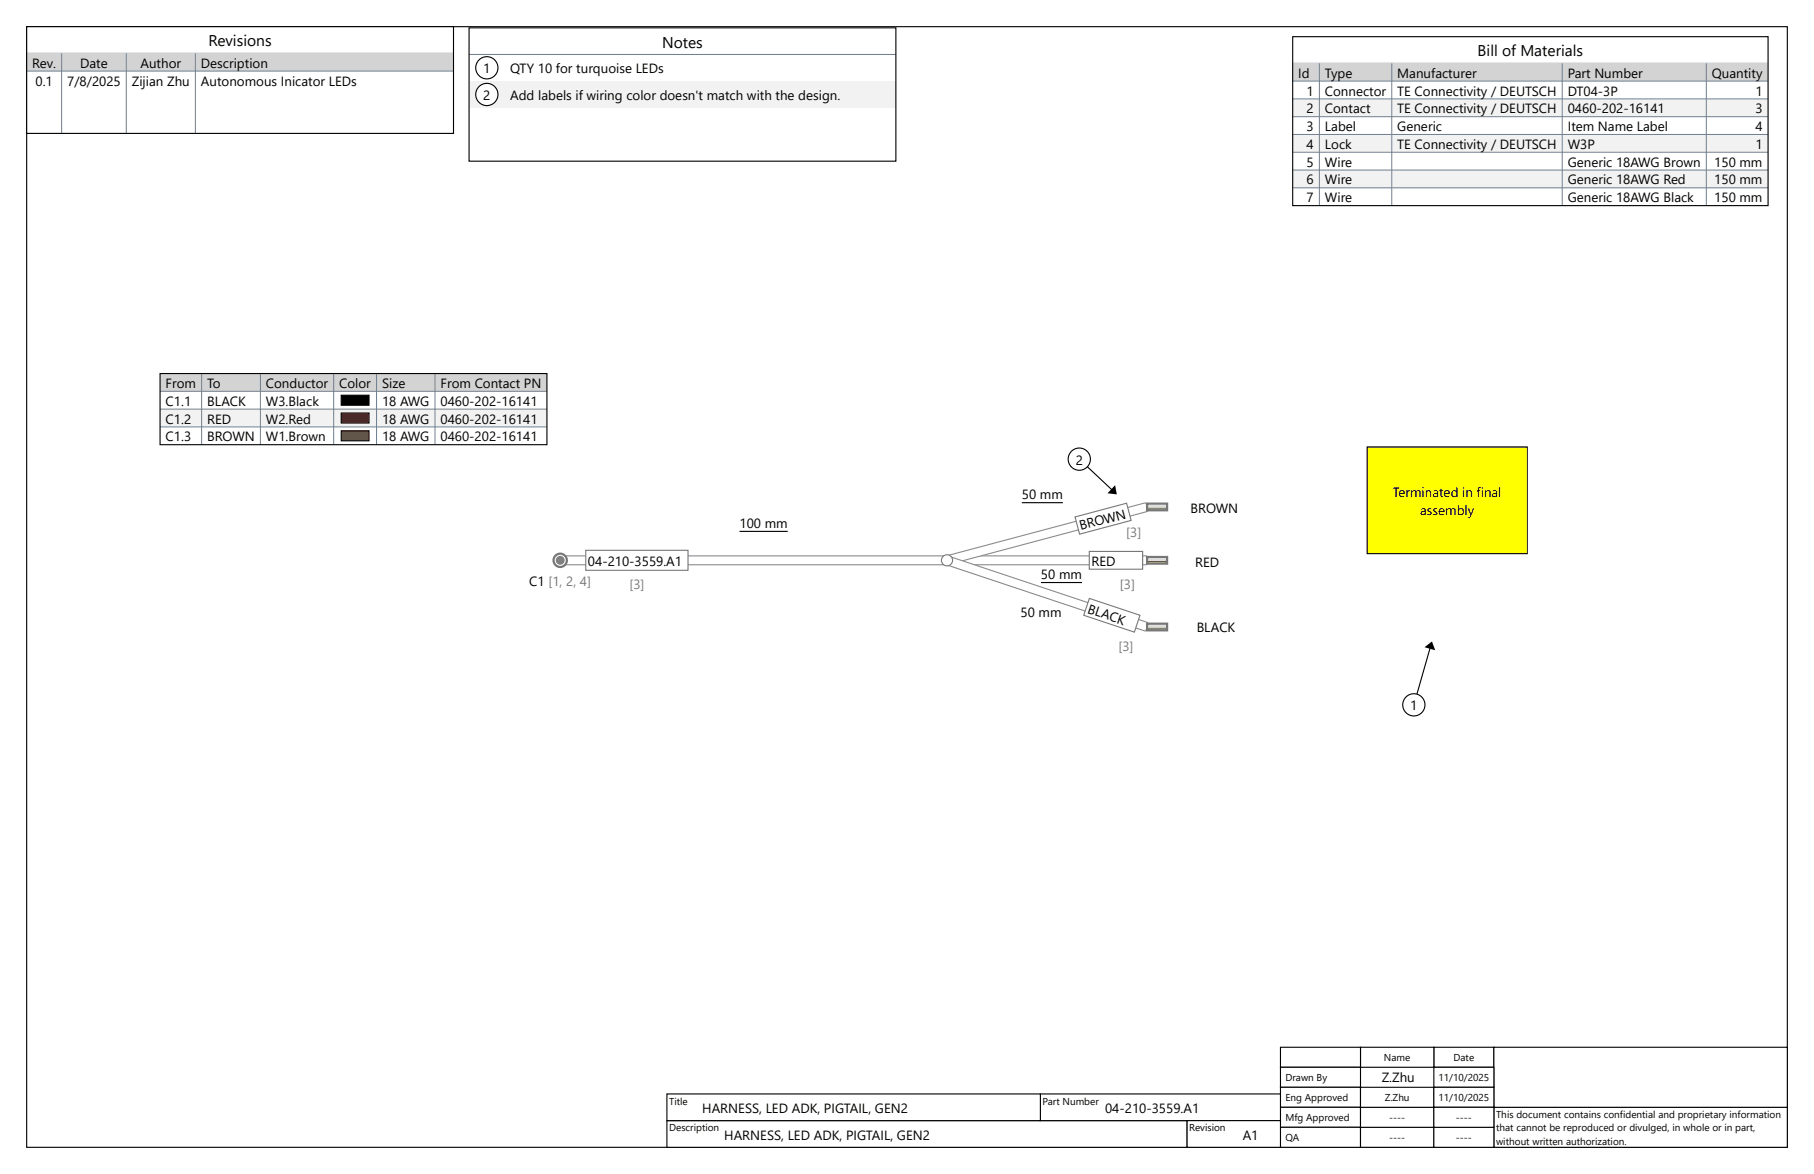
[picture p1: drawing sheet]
<svg xmlns="http://www.w3.org/2000/svg" width="432mm" height="279mm" viewBox="0 0 432 279" stroke-linecap="round" stroke-linejoin="round" font-family="sans-serif">
<path d="M6.3 6.3h419.1v266.7h-419.1z" fill="none" stroke="#000" stroke-width=".26"/>
<g fill="#fff" stroke="#000" stroke-width=".26">
<path d="M158.7 266.7h123.9v6.4h-123.9z" fill-rule="evenodd"/>
<path d="M341.3 249.2h14.3v4.8h-14.3z" fill-rule="evenodd"/>
<path d="M323.8 249.2h17.5v4.8h-17.5z" fill-rule="evenodd"/>
<path d="M304.8 249.2h19v4.8h-19z" fill-rule="evenodd"/>
<path d="M304.8 254h19v4.8h-19z" fill-rule="evenodd"/>
<path d="M304.8 258.8h19v4.7h-19z" fill-rule="evenodd"/>
<path d="M304.8 263.5h19v4.8h-19z" fill-rule="evenodd"/>
<path d="M304.8 268.3h19v4.8h-19z" fill-rule="evenodd"/>
<path d="M355.6 263.5h69.8v9.5h-69.8z" fill-rule="evenodd"/>
<path d="M247.6 260.3h57.2v6.4h-57.2z" fill-rule="evenodd"/>
<path d="M282.6 266.7h22.2v6.4h-22.2z" fill-rule="evenodd"/>
<path d="M158.8 260.3h88.8v6.4h-88.8z" fill-rule="evenodd"/>
<path d="M355.6 249.2h69.8v14.3h-69.8z" fill-rule="evenodd"/>
<path d="M323.8 268.3h17.5v4.8h-17.5z" fill-rule="evenodd"/>
<path d="M323.8 263.5h17.5v4.8h-17.5z" fill-rule="evenodd"/>
<path d="M323.8 258.8h17.5v4.7h-17.5z" fill-rule="evenodd"/>
<path d="M341.3 254h14.3v4.8h-14.3z" fill-rule="evenodd"/>
<path d="M341.3 258.8h14.3v4.7h-14.3z" fill-rule="evenodd"/>
<path d="M341.3 268.3h14.3v4.8h-14.3z" fill-rule="evenodd"/>
<path d="M341.3 263.5h14.3v4.8h-14.3z" fill-rule="evenodd"/>
</g>
<path d="M307.7 8.7h113.2v40.2h-113.2z" fill-rule="evenodd" fill="#fff"/>
<path d="M307.7 15.1h113.2" fill="none" stroke="#708090" stroke-width=".24"/>
<path d="M307.7 15.1h113.2v4.2h-113.2z" fill-rule="evenodd" fill="#d3d3d3"/>
<path d="M307.7 19.3h113.2" fill="none" stroke="#708090" stroke-width=".24"/>
<path d="M307.7 23.5h113.2v4.3h-113.2z" fill-rule="evenodd" fill="#f2f2f2"/>
<path d="M307.7 23.5h113.2M307.7 27.8h113.2" fill="none" stroke="#708090" stroke-width=".24"/>
<path d="M307.7 32h113.2v4.2h-113.2z" fill-rule="evenodd" fill="#f2f2f2"/>
<path d="M307.7 32h113.2M307.7 36.2h113.2" fill="none" stroke="#708090" stroke-width=".24"/>
<path d="M307.7 40.5h113.2v4.2h-113.2z" fill-rule="evenodd" fill="#f2f2f2"/>
<path d="M314.1 15.1v33.8M331.3 15.1v33.8M371.9 15.1v33.8M406.2 15.1v33.8M307.7 40.5h113.2M307.7 44.7h113.2" fill="none" stroke="#708090" stroke-width=".24"/>
<path d="M307.7 8.7h113.2v40.2h-113.2z" fill="none" stroke="#000" stroke-width=".26"/>
<path d="M111.7 6.6h101.6v31.8h-101.6z" fill-rule="evenodd" fill="#fff"/>
<path d="M111.7 13h101.6" fill="none" stroke="#708090" stroke-width=".24"/>
<path d="M111.7 19.3h101.6v6.4h-101.6z" fill-rule="evenodd" fill="#f2f2f2"/>
<g fill="#fff" stroke="#000" stroke-width=".26">
<circle cx="115.9" cy="16.1" r="2.65"/>
<circle cx="115.9" cy="22.5" r="2.65"/>
</g>
<path d="M111.7 6.6h101.6v31.8h-101.6z" fill="none" stroke="#000" stroke-width=".26"/>
<path d="M6.3 6.4h101.6v25.4h-101.6z" fill-rule="evenodd" fill="#fff"/>
<path d="M6.3 12.7h101.6" fill="none" stroke="#708090" stroke-width=".24"/>
<path d="M6.3 12.7h101.6v4.2h-101.6z" fill-rule="evenodd" fill="#d3d3d3"/>
<path d="M6.3 16.9h101.6M14.7 12.7v19.1M30.1 12.7v19.1M46.5 12.7v19.1" fill="none" stroke="#708090" stroke-width=".24"/>
<path d="M6.3 6.4h101.6v25.4h-101.6z" fill="none" stroke="#000" stroke-width=".26"/>
<path d="M38.1 88.9h92.1v16.9h-92.1z" fill-rule="evenodd" fill="#fff"/>
<path d="M38.1 88.9h92.1v4.2h-92.1z" fill-rule="evenodd" fill="#d3d3d3"/>
<path d="M38.1 93.1h92.1" fill="none" stroke="#708090" stroke-width=".24"/>
<path d="M38.1 97.4h92.1v4.2h-92.1z" fill-rule="evenodd" fill="#f2f2f2"/>
<path d="M38.1 97.4h92.1M48 88.9v16.9M62 88.9v16.9M79.4 88.9v16.9M89.6 88.9v16.9M103.5 88.9v16.9M38.1 101.6h92.1" fill="none" stroke="#708090" stroke-width=".24"/>
<path d="M81.2 94.1h6.6v2.3h-6.6z" fill-rule="evenodd" fill="#000" stroke="#000" stroke-width=".26"/>
<path d="M81.2 98.3h6.6v2.4h-6.6z" fill-rule="evenodd" fill="#c00" stroke="#000" stroke-width=".26"/>
<path d="M81.2 102.5h6.6v2.4h-6.6z" fill-rule="evenodd" fill="#885418" stroke="#000" stroke-width=".26"/>
<path d="M38.1 88.9h92.1v16.9h-92.1z" fill="none" stroke="#000" stroke-width=".26"/>
<g fill="#fff" stroke="#8c8c8c" stroke-width=".26">
<path d="M225.5 132.4l.2-.1h47.1l.2 .3v1.5l-.2 .3h-47.1l-.3-.3z" fill-rule="evenodd"/>
<path d="M225.3 132.3l47.2-12.6 .3 .2 .5 1.5-.2 .3-47.1 12.6-.4-.2z" fill-rule="evenodd"/>
<path d="M225.8 132.5l.2-.1 47.1 15.7 .2 .4-.5 1.5-.3 .1-47.2-15.7-.1-.3z" fill-rule="evenodd"/>
<path d="M133.5 132.3h91.7l.2 .3v1.5l-.2 .3h-91.6l-.3-.3z" fill-rule="evenodd"/>
</g>
<circle cx="225.4" cy="133.4" r="1.32" fill="#fff" stroke="#787878" stroke-width=".26"/>
<path d="M273 119.9h4.8v1.5h-4.8z" fill-rule="evenodd" fill="#fff"/>
<path d="M273 119.9h4.8v1.5h-4.8z" fill="none" stroke="#787878" stroke-width=".53"/>
<path d="M273 132.6h4.8v1.5h-4.8z" fill-rule="evenodd" fill="#fff"/>
<path d="M273 132.6h4.8v1.5h-4.8z" fill="none" stroke="#787878" stroke-width=".53"/>
<path d="M273 148.4h4.8v1.6h-4.8z" fill-rule="evenodd" fill="#fff"/>
<path d="M273 148.4h4.8v1.6h-4.8z" fill="none" stroke="#787878" stroke-width=".53"/>
<circle cx="133.4" cy="133.4" r="1.59" fill="#fff" stroke="#787878" stroke-width=".53"/>
<circle cx="133.3" cy="133.4" r="1.06" fill="#808080"/>
<g fill="#fff" stroke="#787878" stroke-width=".26">
<path d="M139.4 131h24.4v4.7h-24.4z" fill-rule="evenodd"/>
<path d="M255.9 123l12.3-3.2 1.1 4.1-12.3 3.2z" fill-rule="evenodd"/>
<path d="M259.3 131.2h12.7v4.3h-12.7z" fill-rule="evenodd"/>
<path d="M259.3 142.4l12.1 4-1.4 4-12-4z" fill-rule="evenodd"/>
</g>
<path d="M243.2 119.6h9.8M176 126.5h11.5M247.8 138.6h9.8" fill="none" stroke="#000" stroke-width=".26"/>
<path d="M325.4 106.4h38.1v25.4h-38.1z" fill-rule="evenodd" fill="#ff0" stroke="#000" stroke-width=".26"/>
<path d="M340.8 152.9l-4.3 14.8" fill="none" stroke="#000" stroke-width=".26"/>
<circle cx="336.5" cy="167.7" r="2.65" fill="#fff" stroke="#000" stroke-width=".26"/>
<path d="M339.1 154l1.8-1.3 .7 2.1z" fill="#000"/>
<path d="M256.9 109.3l8.7 8.2" fill="none" stroke="#000" stroke-width=".26"/>
<circle cx="256.9" cy="109.3" r="2.65" fill="#fff" stroke="#000" stroke-width=".26"/>
<path d="M265.4 115.5l.4 2.2-2.2-.3z" fill="#000"/>
<g font-size="3.7">
<text x="49.6" y="11.1">Revisions</text>
<text x="157.6" y="11.3">Notes</text>
<text x="351.7" y="13.4">Bill of Materials</text>
</g>
<g font-size="3.2">
<text x="7.7" y="16.1">Rev.</text>
<text x="19.1" y="16.1">Date</text>
<text x="33.4" y="16.1">Author</text>
<text x="47.8" y="16.1">Description</text>
<text x="115" y="17.4">1</text>
<text x="121.4" y="17.4">QTY 10 for turquoise LEDs</text>
<text x="8.5" y="20.4">0.1</text>
<text x="16" y="20.4">7/8/2025</text>
<text x="31.4" y="20.4">Zijian Zhu</text>
<text x="47.8" y="20.4">Autonomous Inicator LEDs</text>
<text x="115" y="23.8">2</text>
<text x="121.4" y="23.8">Add labels if wiring color doesn't match with the design.</text>
<text x="309" y="18.5">Id</text>
<text x="311" y="22.7">1</text>
<text x="315.4" y="18.5">Type</text>
<text x="315.4" y="22.7">Connector</text>
<text x="332.6" y="18.5">Manufacturer</text>
<text x="332.6" y="22.7">TE Connectivity / DEUTSCH</text>
<text x="373.2" y="18.5">Part Number</text>
<text x="373.2" y="22.7">DT04-3P</text>
<text x="407.5" y="18.5">Quantity</text>
<text x="417.8" y="22.7">1</text>
<text x="311" y="27">2</text>
<text x="315.4" y="27">Contact</text>
<text x="332.6" y="27">TE Connectivity / DEUTSCH</text>
<text x="373.2" y="27">0460-202-16141</text>
<text x="417.8" y="27">3</text>
<text x="311" y="31.2">3</text>
<text x="311" y="35.4">4</text>
<text x="315.4" y="31.2">Label</text>
<text x="315.4" y="35.4">Lock</text>
<text x="332.6" y="31.2">Generic</text>
<text x="332.6" y="35.4">TE Connectivity / DEUTSCH</text>
<text x="373.2" y="31.2">Item Name Label</text>
<text x="373.2" y="35.4">W3P</text>
<text x="417.8" y="31.2">4</text>
<text x="417.8" y="35.4">1</text>
<text x="311" y="39.7">5</text>
<text x="315.4" y="39.7">Wire</text>
<text x="373.2" y="39.7">Generic 18AWG Brown</text>
<text x="408.1" y="39.7">150 mm</text>
<text x="311" y="43.9">6</text>
<text x="315.4" y="43.9">Wire</text>
<text x="373.2" y="43.9">Generic 18AWG Red</text>
<text x="408.1" y="43.9">150 mm</text>
<text x="311" y="48.1">7</text>
<text x="315.4" y="48.1">Wire</text>
<text x="373.2" y="48.1">Generic 18AWG Black</text>
<text x="408.1" y="48.1">150 mm</text>
<text x="39.4" y="92.3">From</text>
<text x="49.3" y="92.3">To</text>
<text x="63.3" y="92.3">Conductor</text>
<text x="80.8" y="92.3">Color</text>
<text x="91" y="92.3">Size</text>
<text x="104.9" y="92.3">From Contact PN</text>
<text x="39.4" y="96.6">C1.1</text>
<text x="39.4" y="100.8">C1.2</text>
<text x="49.3" y="96.6">BLACK</text>
<text x="49.3" y="100.8">RED</text>
<text x="63.3" y="96.6">W3.Black</text>
<text x="63.3" y="100.8">W2.Red</text>
<text x="91" y="96.6">18 AWG</text>
<text x="91" y="100.8">18 AWG</text>
<text x="104.9" y="96.6">0460-202-16141</text>
<text x="104.9" y="100.8">0460-202-16141</text>
<text x="39.4" y="105">C1.3</text>
<text x="49.3" y="105">BROWN</text>
<text x="63.3" y="105">W1.Brown</text>
<text x="91" y="105">18 AWG</text>
<text x="104.9" y="105">0460-202-16141</text>
<text x="256.1" y="110.6">2</text>
<text x="243.2" y="118.8">50 mm</text>
<text x="331.5" y="118.3">Terminated in final</text>
<text x="176" y="125.7">100 mm</text>
<text x="283.4" y="122.2">BROWN</text>
<text x="338" y="122.5">assembly</text>
<text x="257.3" y="126.2" transform="rotate(-15 257.3 126.2)">BROWN</text>
<text x="140" y="134.7">04-210-3559.A1</text>
<text x="247.8" y="137.8">50 mm</text>
<text x="259.8" y="134.7">RED</text>
<text x="284.5" y="134.9">RED</text>
<text x="126" y="139.4">C1 [1, 2, 4]</text>
<text x="242.9" y="146.8">50 mm</text>
<text x="258.7" y="145.8" transform="rotate(18 258.7 145.8)">BLACK</text>
<text x="284.9" y="150.4">BLACK</text>
<text x="335.7" y="169.1">1</text>
<text x="328.9" y="257.4">Z.Zhu</text>
<text x="167.2" y="264.8">HARNESS, LED ADK, PIGTAIL, GEN2</text>
<text x="263.1" y="264.8">04-210-3559.A1</text>
<text x="172.4" y="271.2">HARNESS, LED ADK, PIGTAIL, GEN2</text>
<text x="295.8" y="271.2">A1</text>
</g>
<g font-size="3.2" fill="#797979">
<text x="268.1" y="127.8">[3]</text>
<text x="149.8" y="140.2">[3]</text>
<text x="266.6" y="140.2">[3]</text>
<text x="266.2" y="155">[3]</text>
</g>
<g font-size="2.4">
<text x="306" y="257.4">Drawn By</text>
<text x="329.4" y="252.6">Name</text>
<text x="342.4" y="257.4">11/10/2025</text>
<text x="346" y="252.6">Date</text>
<text x="159.3" y="262.9">Title</text>
<text x="248.2" y="262.9">Part Number</text>
<text x="306" y="262.1">Eng Approved</text>
<text x="329.6" y="262.1">Z.Zhu</text>
<text x="342.4" y="262.1">11/10/2025</text>
<text x="159.3" y="269.3">Description</text>
<text x="283.1" y="269.3">Revision</text>
<text x="306" y="266.9">Mfg Approved</text>
<text x="330.7" y="266.9">----</text>
<text x="346.6" y="266.9">----</text>
<text x="356.1" y="266.1">This document contains confidential and proprietary information</text>
<text x="356.1" y="269.3">that cannot be reproduced or divulged, in whole or in part,</text>
<text x="306" y="271.7">QA</text>
<text x="330.7" y="271.7">----</text>
<text x="346.6" y="271.7">----</text>
<text x="356.1" y="272.4">without written authorization.</text>
</g>
</svg>
